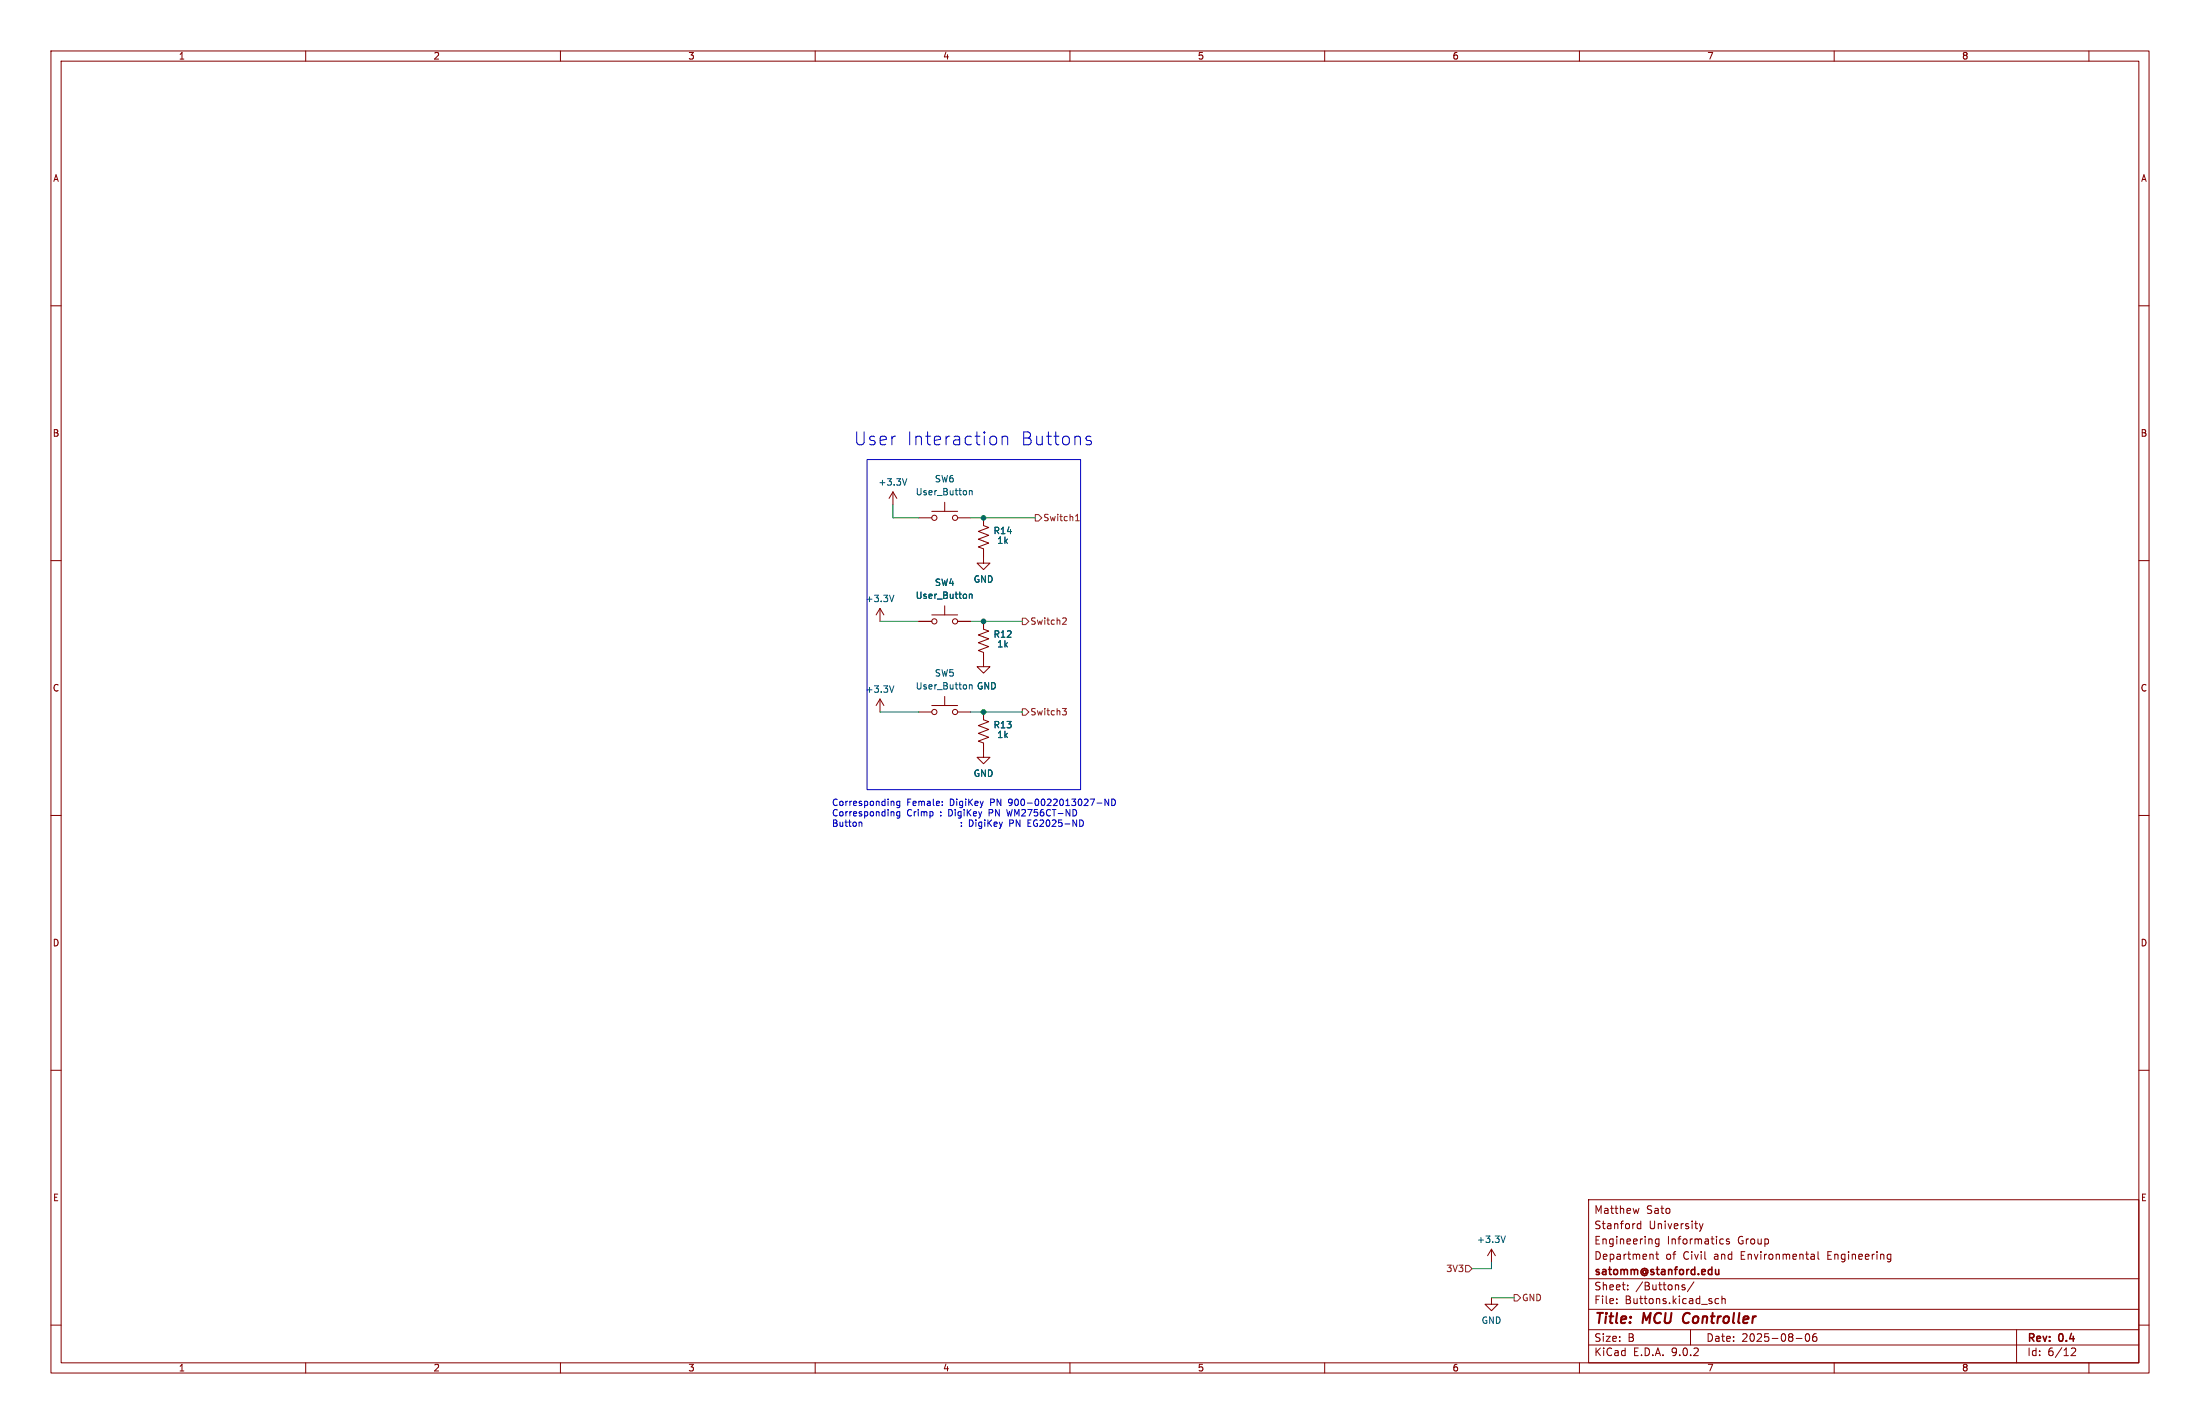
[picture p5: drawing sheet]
<svg xmlns="http://www.w3.org/2000/svg" width="432mm" height="279mm" viewBox="0 0 432 279" stroke-linecap="round" stroke-linejoin="round" font-family="sans-serif">
<g fill="none" stroke="#840000" stroke-width=".2">
<path d="M10 10h411.8v259.4h-411.8zM12 12h407.8v255.4h-407.8zM60 10v2M110 10v2M160 10v2M210 10v2M260 10v2M310 10v2M360 10v2M410 10v2M10 60h2M419.8 60h2"/>
<path d="M175.3 96.5l-.8 1.3M175.3 96.5l.7 1.3M175.3 96.5v2.6M185.4 98.6v1.7M10 110h2M172.7 119.4v2.5M172.7 119.4l-.7 1.3M172.7 119.4l.8 1.3M180.3 101.6h2.6M182.9 100.3h5.1M185.4 118.9v1.8M188 101.6h2.5"/>
<path d="M193 101.6v1.5l1.1 .4-2.1 .8 2.1 .7-2.1 .8 2.1 .8-2.1 .7 1 .4v2.8h1.3l-1.3 1.3-1.2-1.3h1.2M419.8 110h2M172.7 137.2l-.7 1.2M172.7 137.2l.8 1.2M172.7 137.2v2.5M180.3 139.7h2.6M180.3 121.9h2.6M182.9 138.4h5.1M182.9 120.7h5.1M185.4 136.7v1.7M188 139.7h2.5M188 121.9h2.5"/>
<path d="M193 121.9v1.5l1.1 .4-2.1 .8 2.1 .7-2.1 .8 2.1 .8-2.1 .7 1 .4v2.8h1.3l-1.3 1.3-1.2-1.3h1.2M193 139.7v1.5l1.1 .4-2.1 .8 2.1 .7-2.1 .8 2.1 .8-2.1 .7 1 .4v2.8h1.3l-1.3 1.3-1.2-1.3h1.2M10 160h2M419.8 160h2M10 210h2M419.8 210h2M311.8 235.4h108v32h-108zM321.7 237.1l-.3 1-.3-.7M322 239.6v1.5M10 260h2M292.7 254.6v1.3h1.3l-1.3 1.3-1.2-1.3h1.2M292.7 245.1l-.7 1.3"/>
<path d="M292.7 245.1l.8 1.3M292.7 245.1v2.6M311.8 256.9h108M311.8 250.9h108M317.3 255.6v.2M317.3 254.9v.1M319.5 252.9v.2M319.5 252.2v.1M322 240.2l-.4-.1-.3 .3 .2 .6h.5M324.4 246.2l.1 .9M325 246.1h.5M325.2 245.6v1.3l.3 .2"/>
<path d="M325.6 243.1v1.2l-.3 .3-.3-.1M325.6 243.2l-.4-.1-.3 .3 .1 .6h.6M330.7 252.2l-.4-.1-.2 .2 .1 .2 .5 .2v.3h-.6M332.5 251.5l-1.3 1.9M333.5 240.1l.4 1M333.9 241.1l-.4 .5M334.3 240.1l-.4 1M337.3 254.9l-.4-.1-.3 .3 .2 .6h.5M337.8 243.1l.5 .1M338 254.9l.2-.1 .3 .1 .1 .9M338 254.3v1.5M338.3 244l-.5 .1"/>
<path d="M339.4 243.2l-.4-.1-.2 .2 .1 .2 .5 .2v.3h-.6M355.6 246.1h.3l.2 .2v.8M356.1 247l-.5 .1M356.1 246.4l-.5 .1M356.8 245.6v1.3l.2 .2M370.7 246.1l.4 .1M371.1 247l-.4 .1M371.1 246.1v1.2l-.3 .3M419.8 260h2M60 267.4v2M110 267.4v2M160 267.4v2"/>
<path d="M210 267.4v2M260 267.4v2M310 267.4v2M311.8 263.9h108M311.8 260.9h108M331.8 260.9v3M352.5 262.6h1.2M354.5 261.8l.2-.1a.8 .8 0 0 1 .5 .7 .8 .8 0 0 1-.5 .8l-.2-.2-.2-.4zM356.5 261.7a.59 .59 0 0 0-.7 .6v.6l.1 .2 .4 .1 .2-.2 .1-.5-.1-.2h-.5l-.2 .2M360 267.4v2M395.8 260.9v6.5M406.5 264.6l.6-.1 .2 .1 .1 .3-.9 1.1h.9"/>
<path d="M410 267.4v2"/>
<circle cx="183.4" cy="101.6" r=".51"/>
<circle cx="187.5" cy="101.6" r=".51"/>
<circle cx="183.4" cy="139.7" r=".51"/>
<circle cx="183.4" cy="121.9" r=".51"/>
<circle cx="187.5" cy="121.9" r=".51"/>
<circle cx="187.5" cy="139.7" r=".51"/>
</g>
<path d="M330.6 257.9l-.1 .2a1.23 1.23 0 0 0 .1 1.4" fill="none" stroke="#840000" stroke-width=".4"/>
<path d="M336.7 249.1l.1 .9 .3 .1 .3-.2M337.4 249.1v1" fill="none" stroke="#840000" stroke-width=".3"/>
<path d="M178 93.9l-.4 1.3M190.3 96.3v.8M190.3 96.4l.4-.1 .1 .8M175.4 116.8l-.4 1.3M190.3 116.6v.8M190.3 116.7l.4-.1 .1 .8M175.4 134.6l-.4 1.2M190.3 134.4v.8M190.3 134.5l.4-.1 .1 .8M295.5 242.5l-.5 1.3" fill="none" stroke="#006464" stroke-width=".2"/>
<path d="M203.2 101h.6l.7 .6-.7 .6h-.6zM211.1 102.2h.7M211.1 101.3l.4-.4v1.3M200.7 121.3h.6l.6 .6-.6 .7h-.6zM200.7 139.1h.6l.6 .6-.6 .6h-.6zM208.5 139h.8l-.4 .5 .3 .1 .1 .4-.2 .3h-.4M208.8 121.2l.4 .1 .1 .3-.8 .9h.8M287.7 248.3h.6l.6 .6-.6 .7h-.6zM297.2 254h.6l.6 .6-.6 .7h-.6z" fill="none" stroke="#725600" stroke-width=".2"/>
<path d="M175.3 99.1v2.5h5M190.5 101.6h12.7M172.7 121.9h7.6M172.7 139.7h7.6M190.5 121.9h10.2M190.5 139.7h10.2M292.7 247.7v1.2h-3.8M292.7 254.6h4.5" fill="none" stroke="#009600" stroke-width=".2"/>
<g fill="none" stroke="#0000c2" stroke-width=".2">
<path d="M170.2 90.2h41.9v64.7h-41.9zM195.4 85.7l.2 .4v.7l-.2 .4M196.7 85.8a.63 .63 0 0 1 1.1 .1v1.4M196.7 85.6v1.7M213.3 85.7l.2-.1 .6 .1M213.3 86.3l.8 .3 .1 .3-.3 .4-.8-.1M175.3 157.2l.2 .2v.7M175.3 159.3l.2 .1v.7M176.6 157.2v1l-.2 .3-.3-.1M176.6 159.3v1l-.2 .2h-.3M176.6 157.3l-.4-.1-.2 .3 .1 .5h.5M176.6 159.3h-.4l-.2 .2 .1 .5h.5"/>
<path d="M184.9 157.9v.2M184.9 157.3v.1M197.6 158.8l.3 1.3M215.3 157.6h1M217.6 156.8v1.3l-.7-1.3v1.3M218.2 156.8a.64 .64 0 0 1 .7 .6 .64 .64 0 0 1-.7 .7zM168.8 161.3l.4 .2v.6M194.1 161.4l.5 .7M194.6 160.9l-.7 .7M195.3 161.3l-.2 .2v.5l.2 .1M195.7 161.6l-.6 .1M198.7 160.9l.2 .2-.2 .4"/>
<path d="M209 161.7h1M211.3 160.9v1.2l-.7-1.2v1.2M211.9 160.9a.64 .64 0 0 1 .8 .6 .64 .64 0 0 1-.8 .6z"/>
</g>
<g fill="#009600" stroke="#009600" stroke-width=".2">
<circle cx="193" cy="101.6" r=".46"/>
<circle cx="193" cy="139.7" r=".46"/>
<circle cx="193" cy="121.9" r=".46"/>
</g>
<g font-size="3.5" fill="#0000c2">
<text x="167.6" y="87.6">User</text>
<text x="177.9" y="87.6">Interaction</text>
<text x="200.3" y="87.6">Buttons</text>
</g>
<g font-size="2.8" fill="#840000">
<text x="312.8" y="260.3">Title:</text>
<text x="322.5" y="260.3">MCU</text>
<text x="331.2" y="260.3">Controller</text>
</g>
<g font-size="2.1" fill="#840000">
<text x="312.8" y="238.4">Matthew</text>
<text x="323.1" y="238.4">Sato</text>
<text x="312.8" y="244.4">Engineering</text>
<text x="312.8" y="241.4">Stanford</text>
<text x="323.6" y="241.4">University</text>
<text x="327.2" y="244.4">Informatics</text>
<text x="341.1" y="244.4">Group</text>
<text x="312.8" y="250.6">satomm@stanford.edu</text>
<text x="312.8" y="247.4">Department</text>
<text x="326.9" y="247.4">of</text>
<text x="330.4" y="247.4">Civil</text>
<text x="336.6" y="247.4">and</text>
<text x="341.9" y="247.4">Environmental</text>
<text x="359.1" y="247.4">Engineering</text>
<text x="312.8" y="256.1">File:</text>
<text x="312.8" y="253.4">Sheet:</text>
<text x="318.9" y="256.1">Buttons.kicad_sch</text>
<text x="321" y="253.4">/Buttons/</text>
<text x="312.8" y="263.5">Size:</text>
<text x="319.5" y="263.5">B</text>
<text x="334.8" y="263.5">Date:</text>
<text x="341.8" y="263.5">2025-08-06</text>
<text x="397.8" y="263.7">Rev:</text>
<text x="404.2" y="263.7">0.4</text>
<text x="312.8" y="266.3">KiCad</text>
<text x="320.5" y="266.3">E.D.A.</text>
<text x="328.1" y="266.3">9.0.2</text>
<text x="397.8" y="266.3">Id:</text>
<text x="401.9" y="266.3">6/12</text>
</g>
<g font-size="1.8" fill="#840000">
<text x="35" y="11.9">1</text>
<text x="85" y="11.9">2</text>
<text x="135" y="11.9">3</text>
<text x="185" y="11.9">4</text>
<text x="235" y="11.9">5</text>
<text x="285" y="11.9">6</text>
<text x="335" y="11.9">7</text>
<text x="385" y="11.9">8</text>
<text x="10.3" y="35.9">A</text>
<text x="420.1" y="35.9">A</text>
<text x="10.3" y="85.9">B</text>
<text x="420.1" y="85.9">B</text>
<text x="10.3" y="135.9">C</text>
<text x="420.1" y="135.9">C</text>
<text x="10.3" y="185.9">D</text>
<text x="420.1" y="185.9">D</text>
<text x="10.3" y="235.9">E</text>
<text x="420.1" y="235.9">E</text>
<text x="35" y="269.3">1</text>
<text x="85" y="269.3">2</text>
<text x="135" y="269.3">3</text>
<text x="185" y="269.3">4</text>
<text x="235" y="269.3">5</text>
<text x="285" y="269.3">6</text>
<text x="335" y="269.3">7</text>
<text x="385" y="269.3">8</text>
</g>
<g font-size="1.8" fill="#006464">
<text x="172.3" y="95.5">+3.3V</text>
<text x="183.4" y="94.8">SW6</text>
<text x="179.6" y="97.4">User_Button</text>
<text x="194.9" y="105">R14</text>
<text x="195.6" y="106.9">1k</text>
<text x="169.8" y="118.3">+3.3V</text>
<text x="179.6" y="117.7">User_Button</text>
<text x="183.4" y="115.2">SW4</text>
<text x="191" y="114.5">GND</text>
<text x="194.9" y="125.3">R12</text>
<text x="195.6" y="127.2">1k</text>
<text x="169.8" y="136.1">+3.3V</text>
<text x="179.6" y="135.5">User_Button</text>
<text x="183.4" y="132.9">SW5</text>
<text x="191.6" y="135.5">GND</text>
<text x="194.9" y="143.1">R13</text>
<text x="195.6" y="145">1k</text>
<text x="191" y="152.6">GND</text>
<text x="289.8" y="244.1">+3.3V</text>
<text x="290.7" y="259.9">GND</text>
</g>
<g font-size="1.8" fill="#725600">
<text x="204.7" y="102.5">Switch1</text>
<text x="202.1" y="122.8">Switch2</text>
<text x="202.1" y="140.6">Switch3</text>
<text x="283.8" y="249.8">3V3</text>
<text x="298.6" y="255.5">GND</text>
</g>
<g font-size="1.8" fill="#0000c2">
<text x="163.2" y="158.2">Corresponding</text>
<text x="163.2" y="160.3">Corresponding</text>
<text x="178" y="158.2">Female:</text>
<text x="178" y="160.3">Crimp</text>
<text x="184.6" y="160.3">:</text>
<text x="186.4" y="160.3">DigiKey</text>
<text x="186.5" y="158.2">DigiKey</text>
<text x="194.5" y="160.3">PN</text>
<text x="194.6" y="158.2">PN</text>
<text x="198.3" y="160.3">WM2756CT-ND</text>
<text x="198.4" y="158.2">900-0022013027-ND</text>
<text x="163.2" y="162.3">Button</text>
<text x="187.6" y="162.3">DigiKey</text>
<text x="195.8" y="162.3">PN</text>
<text x="199.5" y="162.3">EG2025-ND</text>
</g>
</svg>
